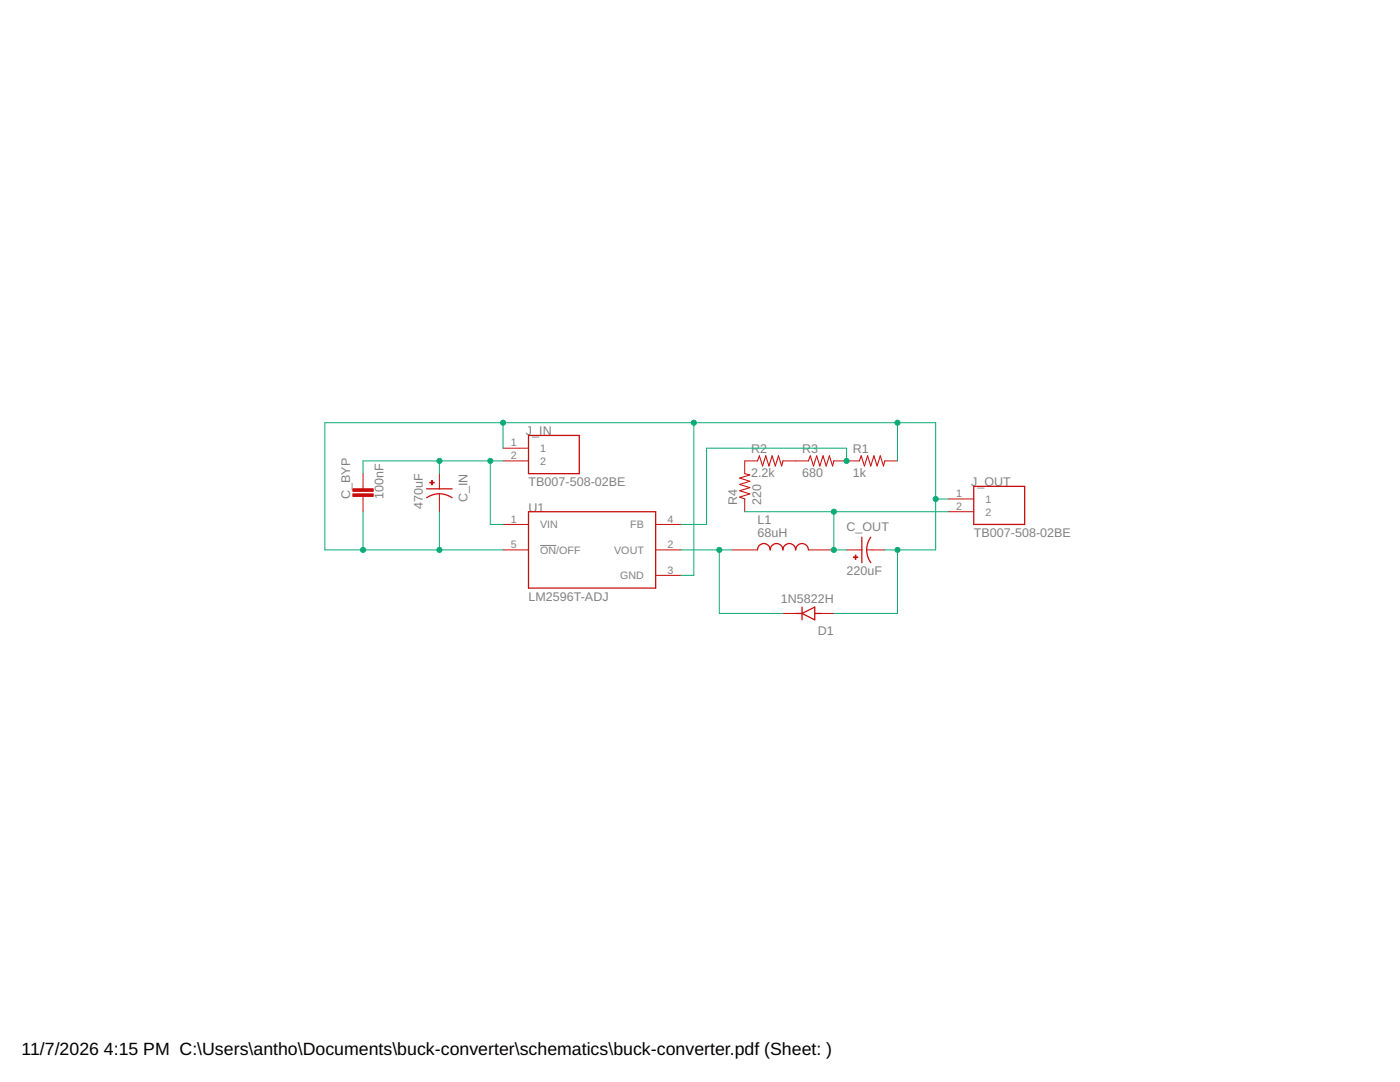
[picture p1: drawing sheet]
<svg xmlns="http://www.w3.org/2000/svg" width="279mm" height="216mm" viewBox="0 0 279 216" stroke-linecap="round" stroke-linejoin="round" font-family="sans-serif">
<path d="M107.8 108.8h3.2" fill="none" stroke="#808080" stroke-width=".2"/>
<path d="M85.2 99.3a4.5 4.5 0 0 1 5 0M85.2 97.5h5M105.5 86.9h10.1v7.6h-10.1zM194.3 97h10.2v7.6h-10.2zM105.5 102.1h25.4v15.2h-25.4zM151.2 109.7a1.27 1.27 0 0 1 1.2-1.3 1.27 1.27 0 0 1 1.3 1.3 1.27 1.27 0 0 1 1.3-1.3 1.27 1.27 0 0 1 1.3 1.3 1.27 1.27 0 0 1 1.2-1.3 1.27 1.27 0 0 1 1.3 1.3 1.27 1.27 0 0 1 1.3-1.3 1.27 1.27 0 0 1 1.2 1.3M172 107.2v5.1M173.8 107.2a4.4 4.4 0 0 0 0 5.1M158.8 122.4h1.3M160.1 122.4l2.5-1.3v2.6zM160.1 121.1v2.6M162.6 122.4h1.3" fill="none" stroke="#c90d0c" stroke-width=".25"/>
<g fill="none" stroke="#c90d0c" stroke-width=".2">
<path d="M72.5 94.5v3M72.5 99.1v3M87.7 94.5v3M87.7 98.6v3.5M100.4 89.4h5.1M100.4 92h5.1M148.6 99.6v2.5M151.2 92h-2.6v2.5M156.3 92h5M166.4 92h5.1M176.6 92h2.5M189.3 99.6h5"/>
<path d="M100.4 104.6h5.1M100.4 109.7h5.1M130.9 104.6h5M130.9 109.7h5M130.9 114.8h5M146.1 109.7h5.1M161.3 109.7h5.1M169 109.7h3M173 109.7h3.6M189.3 102.1h5M156.3 122.4h2.5M163.9 122.4h2.5"/>
</g>
<g fill="#c90d0c" stroke="#c90d0c" stroke-width=".2">
<path d="M170.3 111.1h.9v.2h-.9z"/>
<path d="M170.7 110.7h.1v.9h-.1z"/>
<path d="M86.1 95.9h.2v.9h-.2z"/>
<path d="M85.8 96.2h.9v.2h-.9z"/>
<path d="M70.4 98.6h4.1v.5h-4.1z"/>
<path d="M70.4 97.5h4.1v.5h-4.1z"/>
</g>
<path d="M148.6 94.5l1 .3-2 .6 2 .6-2 .7 2 .6-2 .6 2 .7-2 .6 1 .4M151.2 92l.4-1 .6 2 .6-2 .7 2 .6-2 .6 2 .7-2 .6 2 .3-1M161.3 92l.4-1 .6 2 .7-2 .6 2 .7-2 .6 2 .6-2 .7 2 .2-1M171.5 92l.4-1 .6 2 .6-2 .7 2 .6-2 .6 2 .7-2 .6 2 .3-1" fill="none" stroke="#c90d0c" stroke-width=".21"/>
<g fill="none" stroke="#0dab76" stroke-width=".2">
<path d="M87.7 92v2.5M97.9 92v12.6h2.5M100.4 92h-27.9v2.5M100.4 84.3v5.1M138.5 84.3v30.5h-2.6M169 92v-2.6h-28v15.2h-5.1M179.1 84.3v7.7M186.7 99.6h2.6M72.5 102.1v7.6M87.7 102.1v7.6M100.4 109.7h-35.6v-25.4h121.9v25.4h-10.1M135.9 109.7h10.2"/>
<path d="M143.6 109.7v12.7h12.7M148.6 102.1h40.7M166.4 102.1v7.6h2.6M179.1 109.7v12.7h-12.7"/>
</g>
<g fill="#0dab76" stroke="#0dab76" stroke-width=".2">
<circle cx="97.9" cy="92" r=".51"/>
<circle cx="87.7" cy="92" r=".51"/>
<circle cx="143.6" cy="109.7" r=".51"/>
<circle cx="179.1" cy="109.7" r=".51"/>
<circle cx="186.7" cy="99.6" r=".51"/>
<circle cx="87.7" cy="109.7" r=".51"/>
<circle cx="100.4" cy="84.3" r=".51"/>
<circle cx="138.5" cy="84.3" r=".51"/>
<circle cx="179.1" cy="84.3" r=".51"/>
<circle cx="72.5" cy="109.7" r=".51"/>
<circle cx="166.4" cy="109.7" r=".51"/>
<circle cx="166.4" cy="102.1" r=".51"/>
<circle cx="169" cy="92" r=".51"/>
</g>
<g font-size="3.5">
<text x="4.3" y="210.6">11/7/2026</text>
<text x="20.7" y="210.6">4:15 PM C:\Users\antho\Documents\buck-converter\schematics\buck-converter.pdf (Sheet: )</text>
</g>
<g font-size="2.5" fill="#808080">
<text x="105" y="86.9">J_IN</text>
<text x="149.9" y="95.3">2.2k</text>
<text x="149.9" y="90.5">R2</text>
<text x="160.1" y="95.3">680</text>
<text x="160.1" y="90.5">R3</text>
<text x="170.2" y="95.3">1k</text>
<text x="170.2" y="90.5">R1</text>
<text x="69.9" y="99.6" transform="rotate(-90 69.9 99.6)">C_BYP</text>
<text x="76.5" y="99.6" transform="rotate(-90 76.5 99.6)">100nF</text>
<text x="84.4" y="101.6" transform="rotate(-90 84.4 101.6)">470uF</text>
<text x="93.3" y="100.2" transform="rotate(-90 93.3 100.2)">C_IN</text>
<text x="105.5" y="97">TB007-508-02BE</text>
<text x="147.1" y="100.8" transform="rotate(-90 147.1 100.8)">R4</text>
<text x="151.9" y="100.8" transform="rotate(-90 151.9 100.8)">220</text>
<text x="193.8" y="97">J_OUT</text>
<text x="105.5" y="102.1">U1</text>
<text x="151.2" y="107.2">68uH</text>
<text x="151.2" y="104.7">L1</text>
<text x="168.9" y="105.9">C_OUT</text>
<text x="194.3" y="107.2">TB007-508-02BE</text>
<text x="105.5" y="119.9">LM2596T-ADJ</text>
<text x="168.9" y="114.8">220uF</text>
<text x="155.8" y="120.4">1N5822H</text>
<text x="163.2" y="126.7">D1</text>
</g>
<g font-size="2.1" fill="#808080">
<text x="101.9" y="89.1">1</text>
<text x="101.9" y="91.6">2</text>
<text x="107.8" y="90.2">1</text>
<text x="107.8" y="92.7">2</text>
<text x="190.8" y="99.2">1</text>
<text x="190.8" y="101.8">2</text>
<text x="196.7" y="100.3">1</text>
<text x="101.9" y="104.3">1</text>
<text x="107.8" y="105.4">VIN</text>
<text x="125.8" y="105.4">FB</text>
<text x="133.2" y="104.3">4</text>
<text x="196.7" y="102.9">2</text>
<text x="101.9" y="109.4">5</text>
<text x="107.8" y="110.5">ON/OFF</text>
<text x="122.6" y="110.5">VOUT</text>
<text x="133.2" y="109.4">2</text>
<text x="123.8" y="115.6">GND</text>
<text x="133.2" y="114.4">3</text>
</g>
</svg>
